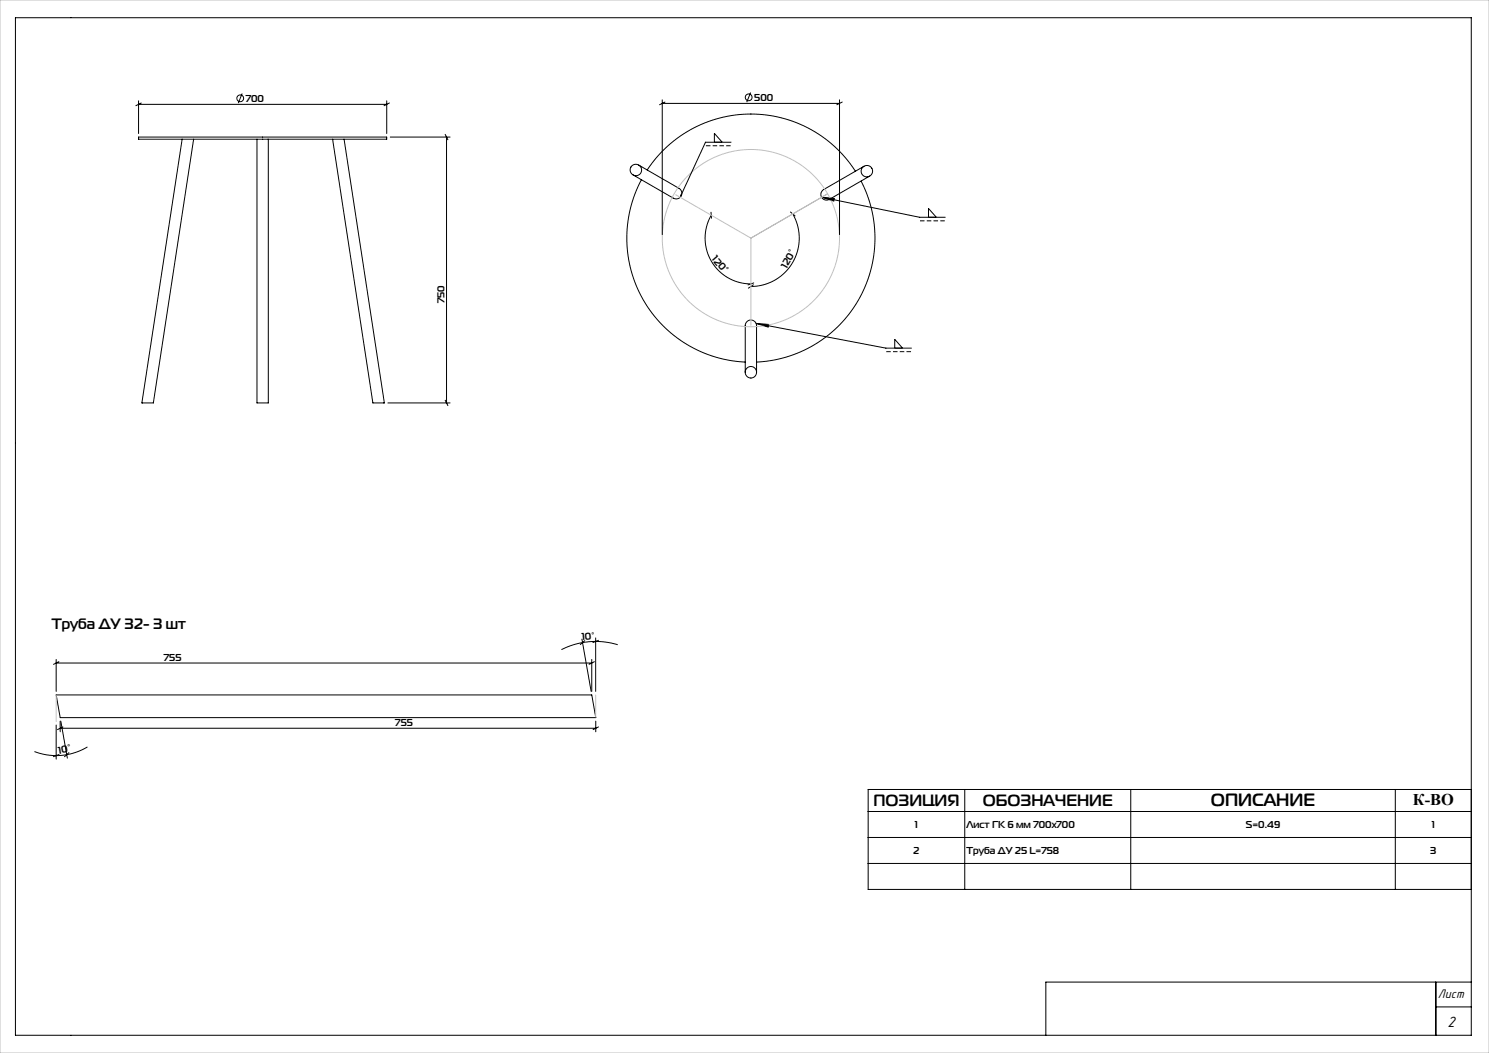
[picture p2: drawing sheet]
<svg xmlns="http://www.w3.org/2000/svg" width="420mm" height="297mm" viewBox="0 0 420 297" stroke-linecap="round" stroke-linejoin="round" font-family="sans-serif">
<g fill="none" stroke="#000" stroke-width=".28">
<path d="M4.4 5h410.6v287h-410.6zM39.1 38.7h70v.6h-70zM39.1 28.4v9.3M39.1 29.4h70M39.8 29.1l-1.5 .7M51.4 39.3l-11.4 74.4h3.3l11.3-74.4M68.3 26.4l-1.1 2.7M72.5 39.3v74.4h3.2v-74.4M93.8 39.3l11.4 74.4h3.2l-11.3-74.4M109.1 28.4v9.3M109.8 29.1l-1.5 .7M110.1 38.7h16.9"/>
<path d="M125.6 37.9l.7 1.5M126 38.7v75M186.8 28.2v38M186.8 29.2h50M187.6 28.8l-1.6 .7M211.7 26.1l-1.1 2.7M236.8 28.2v38M237.6 28.8l-1.6 .7M180.2 46.6l11.3 6.5a1.6 1.6 0 0 1 .6 2.2 1.6 1.6 0 0 1-2.2 .6l-11.3-6.6M180.9 50.7a35 35 0 0 0 29.3 51.4M182.6 47.9a35 35 0 0 1 58.7 .4M200.6 59.9l.1 1.7"/>
<path d="M201.5 40.1v-2.5l2.2 2.5M206.2 40.1h-7.2l-6.9 15M223 59.8l1.3 1.1M231.8 55.6l3.5 .4-.1 .7zM231.8 55.6l27.6 5.7h7.2M242.9 51.1a35 35 0 0 1-29.5 51M243.7 46.9l-11.3 6.5a1.6 1.6 0 0 0-.7 2.2 1.6 1.6 0 0 0 2.3 .6l11.3-6.5M200.6 60.7a12.9 12.9 0 0 0 11.2 19.4M212.6 79.8l-1.6 .6M223.6 60.3a13.6 13.6 0 0 1-11.8 20.5M261.9 61.3v-2.5l2.2 2.5M212.5 80.3l-1.4 1"/>
<path d="M213.3 91.2l3.5 .3-.1 .8zM213.3 91.2l36.6 7h7.2M252.4 98.2v-2.5l2.2 2.5M109.4 113.7h17.6M125.6 112.9l.7 1.5M210.2 105v-13.1a1.6 1.6 0 0 1 1.6-1.6 1.6 1.6 0 0 1 1.6 1.6v13.1M168 179.9v15.1M15.8 196h151.1l1.1 6.4h-151zM15.8 186v9M15.8 187h151.1M16.6 186.6l-1.5 .8M164.1 180.3l2.6 14.7"/>
<path d="M165 180.7l-1.3 1.1M166.9 186v9M167.7 186.6l-1.5 .8M168.8 180.6l-1.6 .6M174.2 181.8a21.3 21.3 0 0 0-15.8 1.4M15.8 204.5v9.6M16.6 212.8l-1.5 .6M17 203.4v3M17 205.4h151M17.2 203.4l1.8 10.4M17.7 205l-1.5 .8M19.4 212.3l-1.2 1.1"/>
<path d="M24.7 210.7a17.1 17.1 0 0 1-15 1.3M168 203.4v3M168.8 205l-1.5 .8M244.9 228.9h170.1M244.9 236.2h170.1M272.1 222.7v28.2M318.9 222.7v28.2M393.6 222.7v28.2M415 222.7h-170.1v28.2h170.1M244.9 243.5h170.1M405 277v15M415 277h-120v15"/>
<path d="M405 284h10"/>
<circle cx="67.8" cy="27.7" r=".95"/>
<circle cx="211.2" cy="27.5" r=".95"/>
<circle cx="179.3" cy="47.9" r="1.61"/>
<circle cx="244.5" cy="48.3" r="1.61"/>
<circle cx="211.8" cy="105" r="1.61"/>
</g>
<g fill="none" stroke="#c0c0c0" stroke-width=".28">
<path d="M0 0h420v297h-420zM190.6 54.9l21.2 12.3M233.5 54.7l-21.7 12.5M211.8 67.2v24.6M15.8 196v7.5M168 196v6.3"/>
<circle cx="211.8" cy="67.2" r="25"/>
</g>
<path d="M206.2 41.1h-7.2M266.6 62.3h-7.2M257.1 99.2h-7.2" fill="none" stroke="#000" stroke-width=".28" stroke-dasharray="1.3 .6" stroke-dashoffset="-.1" stroke-linecap="butt"/>
<path d="M191.9 54.9v.4l.2-.2-.1 .3 .2-.1 .1-.3zM231.8 55.6l3.5 .4-.1 .7zM213.3 91.2l3.5 .3-.1 .8z" fill="#000"/>
<text font-size="5" x="341.6" y="227.3">ОПИСАНИЕ</text>
<g font-size="4.6">
<text x="246.4" y="227.4">ПОЗИЦИЯ</text>
<text x="277.2" y="227.4">ОБОЗНАЧЕНИЕ</text>
<text x="398.5" y="226.9">К-ВО</text>
</g>
<text font-size="4.4" x="408.3" y="289.8">2</text>
<text font-size="4.2" x="14.6" y="177.3">Труба ДУ 32- 3 шт</text>
<text font-size="3.7" x="405.6" y="281.4">Лист</text>
<g font-size="2.8">
<text x="69.3" y="28.9">700</text>
<text x="212.8" y="28.6">500</text>
<text x="200.7" y="73.1" transform="rotate(49 200.7 73.1)">120°</text>
<text x="221.9" y="75.9" transform="rotate(-61 221.9 75.9)">120°</text>
<text x="125.4" y="85.5" transform="rotate(-90 125.4 85.5)">750</text>
<text x="164.2" y="180.6" transform="rotate(-5 164.2 180.6)">10°</text>
<text x="46.2" y="186.5">755</text>
<text x="111.5" y="204.9">755</text>
<text x="16.6" y="212.6" transform="rotate(-9 16.6 212.6)">10°</text>
<text x="258.1" y="233.6">1</text>
<text x="272.6" y="233.6">Лист ГК 6 мм 700х700</text>
<text x="351.4" y="233.6">S=0.49</text>
<text x="403.9" y="233.6">1</text>
<text x="257.6" y="240.9">2</text>
<text x="272.6" y="240.9">Труба ДУ 25 L=758</text>
<text x="403.4" y="240.9">3</text>
</g>
</svg>
